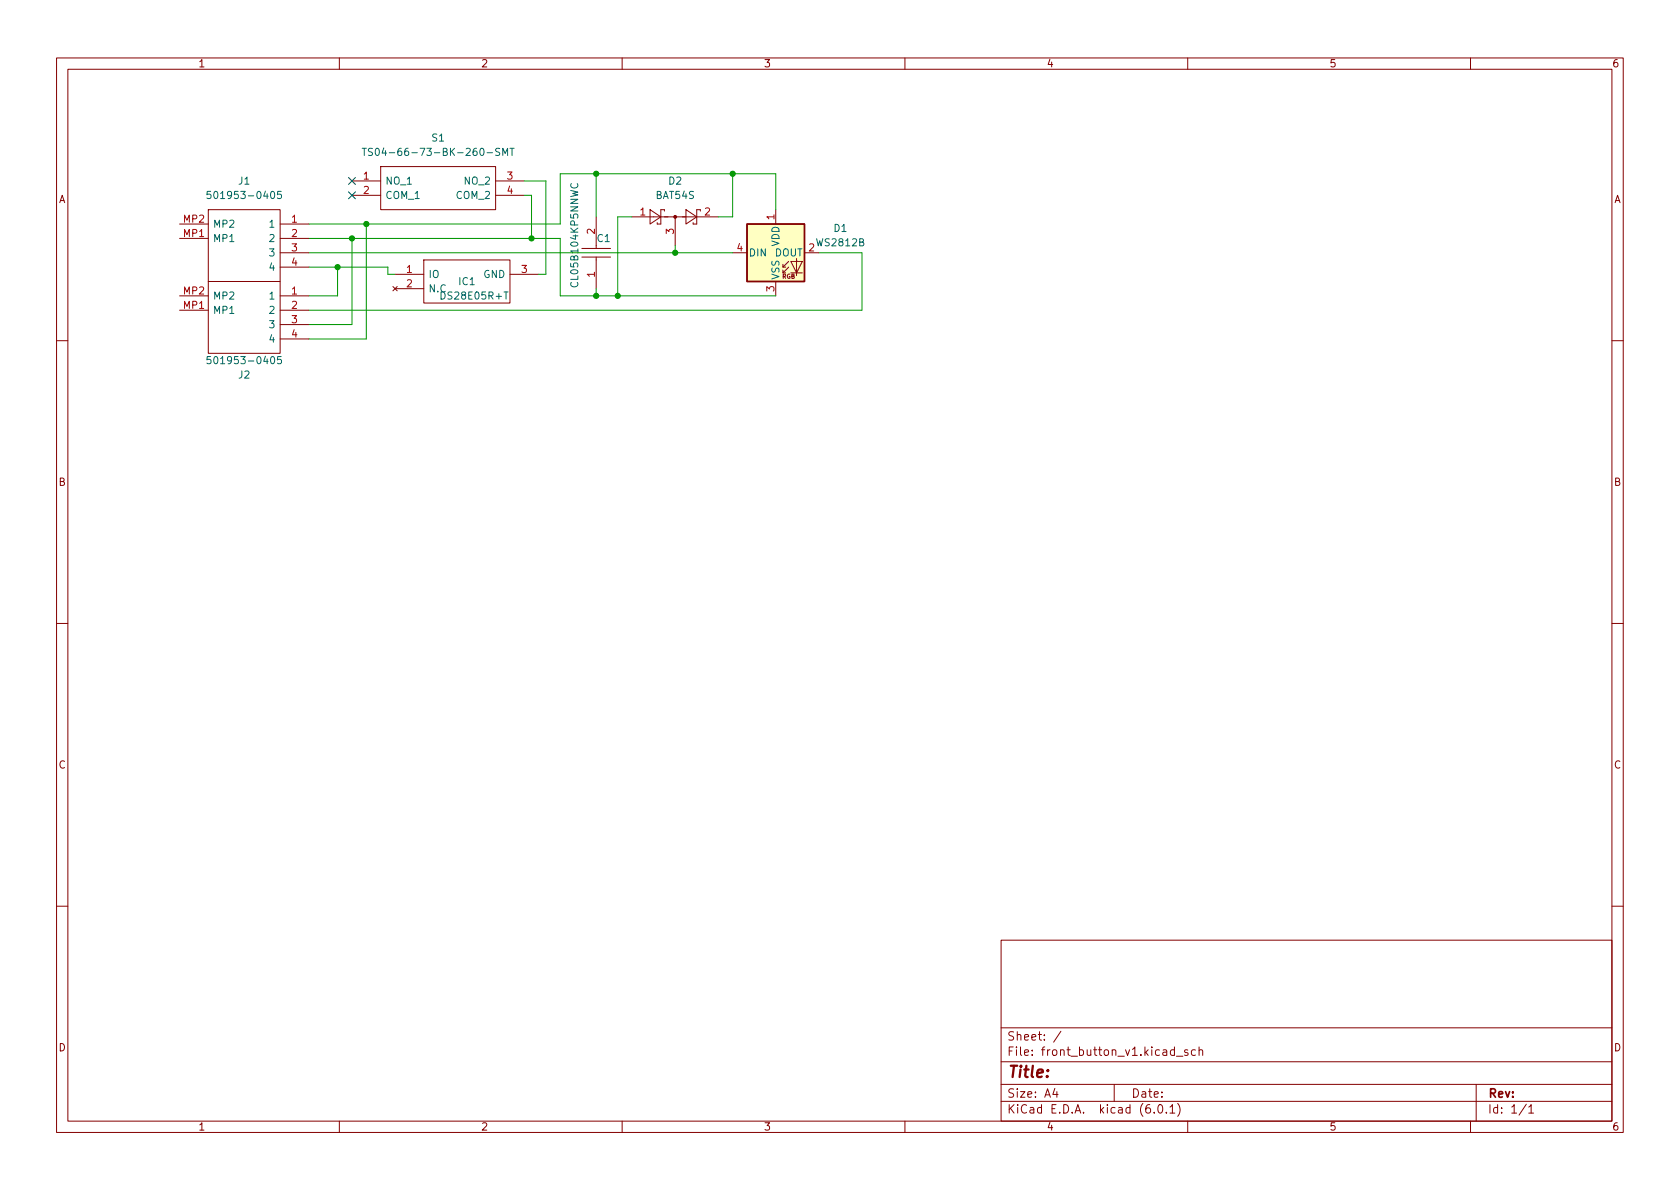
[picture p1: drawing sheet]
<svg xmlns="http://www.w3.org/2000/svg" width="297mm" height="210mm" viewBox="0 0 297 210" stroke-linecap="round" stroke-linejoin="round" font-family="sans-serif">
<g fill="none" stroke="#840000" stroke-width=".18">
<path d="M10 10.2h277v190.1h-277zM12 12.2h273v186.1h-273zM60 10.2v2M110 10.2v2M160 10.2v2M210 10.2v2M260 10.2v2M31.7 39.6h5.1M36.8 37.1h12.7v12.7h-12.7zM49.5 39.6h5.1M62.2 32h5.1M62.2 34.5h5.1"/>
<path d="M67.3 29.5h20.3v7.6h-20.3zM87.6 32h5.1M87.6 34.5h5.1M105.4 38.3v5.6M111.8 38.3h15.2M114.9 37.1l1.9 1.2-1.9 1.3zM117.5 37.3v-.2h-.7v2.5h-.6v-.2M119.4 38.3v5.1M121.3 37.1l1.9 1.2-1.9 1.3zM123.8 37.3v-.2h-.6v2.5h-.6v-.2M137.2 37.1v2.5M31.7 52.3h5.1"/>
<path d="M31.7 54.9h5.1M31.7 42.2h5.1M36.8 49.8h12.7v12.7h-12.7zM49.5 47.2h5.1M49.5 44.7h5.1M49.5 52.3h5.1M49.5 54.9h5.1M49.5 57.4h5.1M49.5 59.9h5.1M49.5 42.2h5.1M69.5 50.7l.7 .7M69.8 48.5h5.1"/>
<path d="M69.8 51h5.1M70.2 50.7l-.7 .7M74.9 46h15.3v7.6h-15.3zM90.2 48.5h5M102.9 45.5h5M102.9 43.9h5M105.4 45.5v5.5M129.5 44.7h2.6M137.2 49.8v2.5M138.4 47.2h.5M139.4 47.2l-1 1.1v-.6M139.4 46.2l-1 1v-.5"/>
<path d="M139.8 46.2h2.1l-1.1 2.1zM139.8 48.3h2.1M140.8 45.7v3.1M142.2 44.7h2.6M10 60.2h2M285 60.2h2M10 110.2h2M285 110.2h2M10 160.2h2M177 166.3h108v32h-108zM285 160.2h2M60 198.3v2"/>
<path d="M110 198.3v2M160 198.3v2M177 194.8h108M177 191.8h108M177 187.8h108M177 181.8h108M186.5 192.5l-.4 1h1M186.9 193v1M187.6 182.4l-1.3 1.9M197 191.8v3M204.1 196.7v.1M204.9 195.4l.2-.1a.81 .81 0 0 1 .6 .7 .81 .81 0 0 1-.3 .8h-.2a.81 .81 0 0 1-.6-.6 .81 .81 0 0 1 .3-.8z"/>
<path d="M206.2 196.7v.1M206.9 195.8l.4-.5v1.5M206.9 196.8h.8M207.6 185.7l-.4-.1-.3 .3v.4l.2 .3h.5M207.6 185.1v1.5M208 186.8h1.1M208.2 195.1a1.72 1.72 0 0 1 0 2.3M210 198.3v2M210 185.7l-.4-.1-.2 .2 .1 .3 .5 .1v.4h-.6M211.4 185.7l-.5-.1-.3 .3v.4l.2 .3h.6M212 185.8l.2-.2 .4 .1v.9M212 185.1v1.5"/>
<path d="M260 198.3v2M261 191.8v6.5M269.9 195.3l-1.3 1.9M270.3 195.8l.4-.5v1.5M270.3 196.8h.9"/>
</g>
<path d="M132.1 39.6h10.1v10.2h-10.1z" fill="#ffffc2" stroke="#ffffc2" stroke-width=".18"/>
<path d="M132.1 39.6h10.1v10.2h-10.1z" fill="none" stroke="#840000" stroke-width=".25"/>
<g fill="none" stroke="#006464" stroke-width=".18">
<path d="M37.3 33.8h-.7v.6l.2-.1 .4 .1 .1 .2v.4l-.2 .1-.5-.1M49.7 33.8h-.6l-.1 .6 .2-.1 .5 .1 .1 .2-.1 .4-.2 .1-.5-.1M64 26.2h.8M64.4 26.2v1.3M65.9 26.3l-.5-.1-.3 .3 .2 .3 .5 .2v.4l-.2 .1-.5-.1M66.5 26.3l.1-.1a.68 .68 0 0 1 .5 .7 .68 .68 0 0 1-.5 .6l-.1-.1-.2-.4zM88.4 26.3l-.5-.1-.2 .1v.4l.5 .2 .2 .4-.3 .2-.5-.1M88.9 27.5v-1.3l.4 .9 .4-.9v1.3M90.2 26.2h.7M90.5 26.2v1.3M101 32.5a.6 .6 0 0 0 .4 .8 .6 .6 0 0 0 .8-.6l-.1-.2M37.3 63.1h-.7v.6l.2-.2 .4 .1 .1 .2v.4l-.2 .1-.5-.1"/>
<path d="M49.7 63.1h-.6l-.1 .6 .2-.2 .5 .1 .1 .2-.1 .4-.2 .1-.5-.1"/>
</g>
<circle cx="119.4" cy="38.3" r=".25" fill="#840000" stroke="#840000" stroke-width=".18"/>
<g fill="none" stroke="#009600" stroke-width=".18">
<path d="M64.8 39.6v20.3h-10.2M92.7 34.5h1.3v7.7M92.7 32h3.8v16.5h-1.3M105.4 30.7v7.6M111.8 38.3h-2.6v14M129.5 30.7v7.6h-2.5M137.2 37.1v-6.4h-38.1v8.9h-44.5M54.6 42.2h44.5v10.1h38.1M54.6 47.2h14v1.3h1.2M54.6 44.7h74.9M59.7 47.2v5.1h-5.1M62.2 42.2v15.2h-7.6"/>
<path d="M105.4 51v1.3M119.4 43.4v1.3M144.8 44.7h7.6v10.2h-97.8"/>
</g>
<path d="M61.6 33.9l1.2 1.2M61.6 31.4l1.2 1.2M62.8 33.9l-1.2 1.2M62.8 31.4l-1.2 1.2" fill="none" stroke="#000084" stroke-width=".18"/>
<g fill="#009600" stroke="#009600" stroke-width=".18">
<circle cx="105.4" cy="52.3" r=".46"/>
<circle cx="109.2" cy="52.3" r=".46"/>
<circle cx="64.8" cy="39.6" r=".46"/>
<circle cx="62.2" cy="42.2" r=".46"/>
<circle cx="94" cy="42.2" r=".46"/>
<circle cx="59.7" cy="47.2" r=".46"/>
<circle cx="105.4" cy="30.7" r=".46"/>
<circle cx="129.5" cy="30.7" r=".46"/>
<circle cx="119.4" cy="44.7" r=".46"/>
</g>
<text font-size="2.8" fill="#840000" x="178" y="190.6">Title:</text>
<g font-size="2.1" fill="#840000">
<text x="178" y="184">Sheet: /</text>
<text x="178" y="186.7">File: front_button_v1.kicad_sch</text>
<text x="178" y="196.9">KiCad E.D.A. kicad (6.0.1)</text>
<text x="178" y="194.1">Size: A4</text>
<text x="200" y="194.1">Date:</text>
<text x="263" y="194.1">Rev:</text>
<text x="263" y="196.9">Id: 1/1</text>
</g>
<g font-size="1.8" fill="#840000">
<text x="35" y="11.9">1</text>
<text x="85" y="11.9">2</text>
<text x="135" y="11.9">3</text>
<text x="185" y="11.9">4</text>
<text x="235" y="11.9">5</text>
<text x="285" y="11.9">6</text>
<text x="10.3" y="35.9">A</text>
<text x="285.3" y="35.9">A</text>
<text x="10.3" y="85.9">B</text>
<text x="285.3" y="85.9">B</text>
<text x="10.3" y="135.9">C</text>
<text x="285.3" y="135.9">C</text>
<text x="10.3" y="185.9">D</text>
<text x="285.3" y="185.9">D</text>
<text x="35" y="199.9">1</text>
<text x="85" y="199.9">2</text>
<text x="135" y="199.9">3</text>
<text x="185" y="199.9">4</text>
<text x="235" y="199.9">5</text>
<text x="285" y="199.9">6</text>
</g>
<g font-size="1.8" fill="#006464">
<text x="67.3" y="27.6">TS04-66-73-BK-260-SMT</text>
<text x="76.4" y="25">S1</text>
<text x="38" y="35.2">501953-0405</text>
<text x="42.2" y="32.6">J1</text>
<text x="68.1" y="32.6">NO_1</text>
<text x="68.1" y="35.2">COM_1</text>
<text x="80.8" y="35.2">COM_2</text>
<text x="82.2" y="32.6">NO_2</text>
<text x="116" y="35.2">BAT54S</text>
<text x="118.2" y="32.6">D2</text>
<text x="37.6" y="40.3">MP2</text>
<text x="47.8" y="40.3">1</text>
<text x="147.5" y="41">D1</text>
<text x="37.6" y="42.8">MP1</text>
<text x="47.8" y="42.8">2</text>
<text x="47.8" y="45.3">3</text>
<text x="47.8" y="47.9">4</text>
<text x="105.6" y="42.8">C1</text>
<text x="132.3" y="45.3">DIN</text>
<text x="137" y="45.3">DOUT</text>
<text x="137.8" y="43.6" transform="rotate(-90 137.8 43.6)">VDD</text>
<text x="144.6" y="43.5">WS2812B</text>
<text x="37.6" y="53">MP2</text>
<text x="47.8" y="53">1</text>
<text x="75.7" y="49.1">IO</text>
<text x="75.7" y="51.7">N.C</text>
<text x="78.3" y="53">DS28E05R+T</text>
<text x="81.2" y="50.4">IC1</text>
<text x="85.5" y="49.1">GND</text>
<text x="102.2" y="50.3" transform="rotate(-90 102.2 50.3)">CL05B104KP5NNWC</text>
<text x="137.8" y="49.5" transform="rotate(-90 137.8 49.5)">VSS</text>
<text x="37.6" y="55.5">MP1</text>
<text x="47.8" y="55.5">2</text>
<text x="47.8" y="58">3</text>
<text x="38" y="64.4">501953-0405</text>
<text x="47.8" y="60.6">4</text>
<text x="42.2" y="66.9">J2</text>
</g>
<g font-size="1.8" fill="#a90000">
<text x="64.3" y="31.7">1</text>
<text x="64.3" y="34.3">2</text>
<text x="89.7" y="31.7">3</text>
<text x="89.7" y="34.3">4</text>
<text x="32.5" y="41.9">MP1</text>
<text x="32.5" y="39.4">MP2</text>
<text x="51.6" y="39.4">1</text>
<text x="51.6" y="41.9">2</text>
<text x="105.2" y="41.4" transform="rotate(-90 105.2 41.4)">2</text>
<text x="113.2" y="38.1">1</text>
<text x="119.1" y="41.4" transform="rotate(-90 119.1 41.4)">3</text>
<text x="124.6" y="38.1">2</text>
<text x="136.9" y="38.8" transform="rotate(-90 136.9 38.8)">1</text>
<text x="51.6" y="44.4">3</text>
<text x="51.6" y="47">4</text>
<text x="130.3" y="44.4">4</text>
<text x="143" y="44.4">2</text>
<text x="32.5" y="52.1">MP2</text>
<text x="51.6" y="52.1">1</text>
<text x="71.9" y="48.3">1</text>
<text x="71.9" y="50.8">2</text>
<text x="92.2" y="48.3">3</text>
<text x="105.2" y="49" transform="rotate(-90 105.2 49)">1</text>
<text x="136.9" y="51.5" transform="rotate(-90 136.9 51.5)">3</text>
<text x="32.5" y="54.6">MP1</text>
<text x="51.6" y="54.6">2</text>
<text x="51.6" y="57.1">3</text>
<text x="51.6" y="59.7">4</text>
</g>
<text font-size="1.1" fill="#840000" x="138.3" y="49.3">RGB</text>
</svg>
